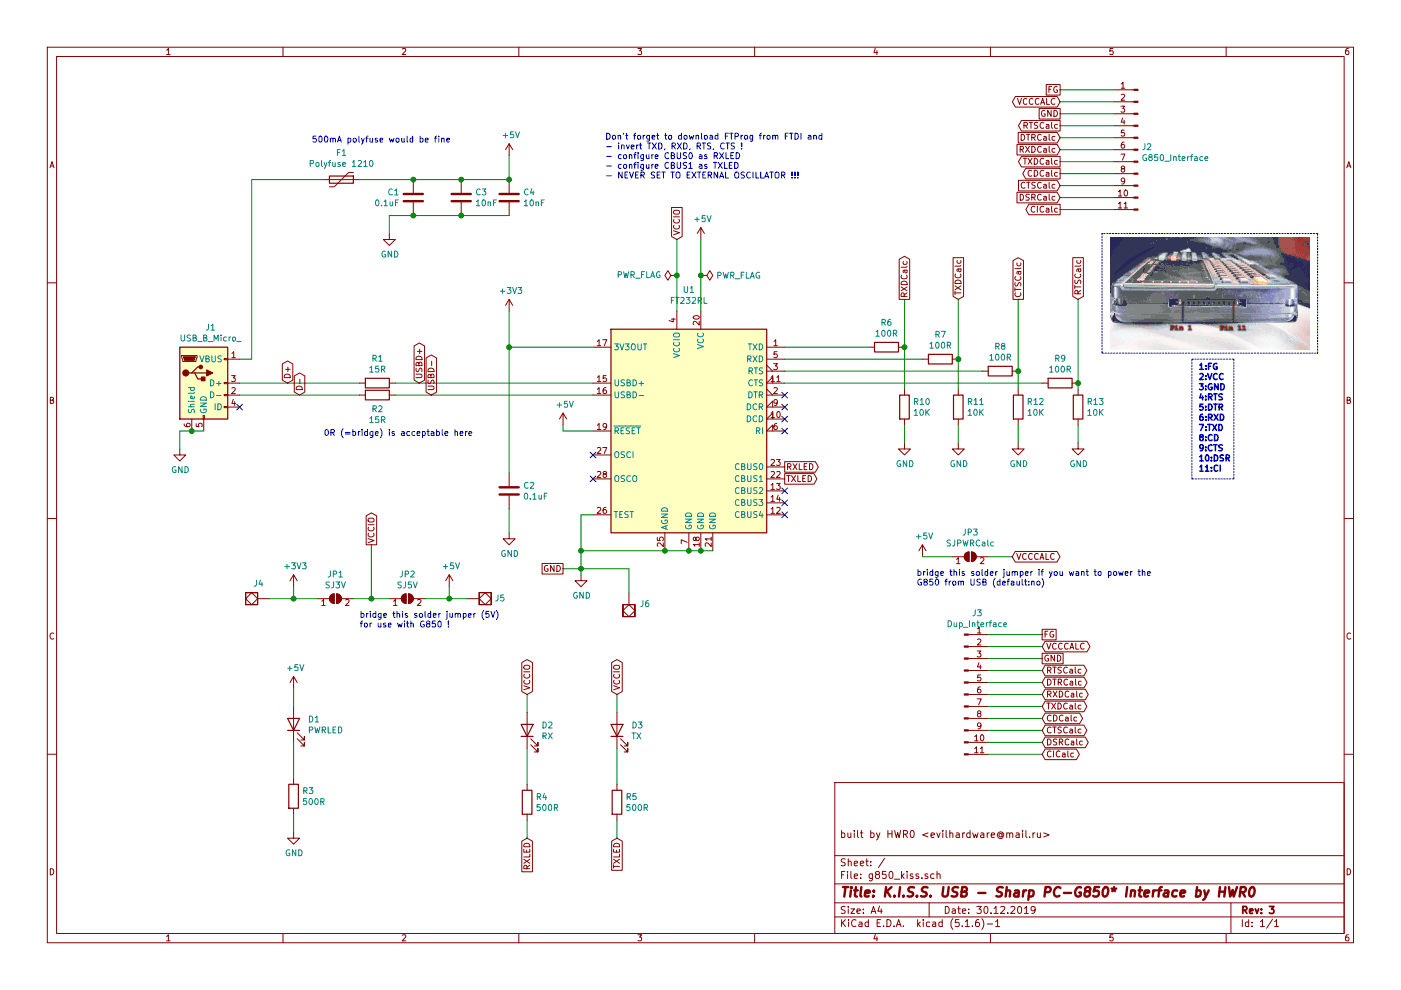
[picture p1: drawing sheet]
EESchema Schematic File Version 4
EELAYER 30 0
EELAYER END
$Descr A4 11693 8268
encoding utf-8
Sheet 1 1
Title "K.I.S.S. USB - Sharp PC-G850* Interface by HWR0"
Date "30.12.2019"
Rev "3"
Comp ""
Comment1 "built by HWR0 <evilhardware@mail.ru>"
Comment2 ""
Comment3 ""
Comment4 ""
$EndDescr
$Comp
L Connector:USB_B_Micro J1
U 1 1
P 1700 3200
F 0 "J1" H 1757 3667 50  0000 C CNN
F 1 "USB_B_Micro_" H 1757 3576 50  0000 C CNN
F 2 "hwreverse:USB_Micro-B_Molex-105017-0001" H 1850 3150 50  0001 C CNN
F 3 "~" H 1850 3150 50  0001 C CNN
	1    1700 3200
	1    0    0    -1  
$EndComp
$Comp
L Interface_USB:FT232RL U1
U 1 1
P 5750 3600
F 0 "U1" H 5750 4781 50  0000 C CNN
F 1 "FT232RL" H 5750 4690 50  0000 C CNN
F 2 "Package_SO:SSOP-28_5.3x10.2mm_P0.65mm" H 6850 2700 50  0001 C CNN
F 3 "https://www.ftdichip.com/Support/Documents/DataSheets/ICs/DS_FT232R.pdf" H 5750 3600 50  0001 C CNN
	1    5750 3600
	1    0    0    -1  
$EndComp
$Comp
L Device:Polyfuse F1
U 1 1
P 2850 1500
F 0 "F1" V 2625 1500 50  0000 C CNN
F 1 "Polyfuse 1210" V 2716 1500 50  0000 C CNN
F 2 "Resistor_SMD:R_1210_3225Metric_Pad1.42x2.65mm_HandSolder" H 2900 1300 50  0001 L CNN
F 3 "~" H 2850 1500 50  0001 C CNN
	1    2850 1500
	0    1    1    0   
$EndComp
$Comp
L Device:C C1
U 1 1
P 3450 1650
F 0 "C1" H 3336 1696 50  0000 R CNN
F 1 "0.1uF" H 3336 1605 50  0000 R CNN
F 2 "Capacitor_SMD:C_0805_2012Metric_Pad1.15x1.40mm_HandSolder" H 3488 1500 50  0001 C CNN
F 3 "~" H 3450 1650 50  0001 C CNN
	1    3450 1650
	1    0    0    -1  
$EndComp
$Comp
L Device:C C3
U 1 1
P 3850 1650
F 0 "C3" H 3965 1696 50  0000 L CNN
F 1 "10nF" H 3965 1605 50  0000 L CNN
F 2 "Capacitor_SMD:C_0805_2012Metric_Pad1.15x1.40mm_HandSolder" H 3888 1500 50  0001 C CNN
F 3 "~" H 3850 1650 50  0001 C CNN
	1    3850 1650
	1    0    0    -1  
$EndComp
$Comp
L Device:C C4
U 1 1
P 4250 1650
F 0 "C4" H 4365 1696 50  0000 L CNN
F 1 "10nF" H 4365 1605 50  0000 L CNN
F 2 "Capacitor_SMD:C_0805_2012Metric_Pad1.15x1.40mm_HandSolder" H 4288 1500 50  0001 C CNN
F 3 "~" H 4250 1650 50  0001 C CNN
	1    4250 1650
	1    0    0    -1  
$EndComp
$Comp
L Device:C C2
U 1 1
P 4250 4100
F 0 "C2" H 4365 4146 50  0000 L CNN
F 1 "0.1uF" H 4365 4055 50  0000 L CNN
F 2 "Capacitor_SMD:C_0805_2012Metric_Pad1.15x1.40mm_HandSolder" H 4288 3950 50  0001 C CNN
F 3 "~" H 4250 4100 50  0001 C CNN
	1    4250 4100
	1    0    0    -1  
$EndComp
$Comp
L Jumper:SolderJumper_2_Open JP1
U 1 1
P 2800 5000
F 0 "JP1" H 2800 5205 50  0000 C CNN
F 1 "SJ3V" H 2800 5114 50  0000 C CNN
F 2 "Jumper:SolderJumper-2_P1.3mm_Open_RoundedPad1.0x1.5mm" H 2800 5000 50  0001 C CNN
F 3 "~" H 2800 5000 50  0001 C CNN
	1    2800 5000
	1    0    0    -1  
$EndComp
$Comp
L Jumper:SolderJumper_2_Open JP2
U 1 1
P 3400 5000
F 0 "JP2" H 3400 5205 50  0000 C CNN
F 1 "SJ5V" H 3400 5114 50  0000 C CNN
F 2 "Jumper:SolderJumper-2_P1.3mm_Open_RoundedPad1.0x1.5mm" H 3400 5000 50  0001 C CNN
F 3 "~" H 3400 5000 50  0001 C CNN
	1    3400 5000
	1    0    0    -1  
$EndComp
$Comp
L Device:LED D1
U 1 1
P 2450 6050
F 0 "D1" V 2489 5932 50  0000 R CNN
F 1 "PWRLED" V 2398 5932 50  0000 R CNN
F 2 "LED_SMD:LED_0805_2012Metric_Pad1.15x1.40mm_HandSolder" H 2450 6050 50  0001 C CNN
F 3 "~" H 2450 6050 50  0001 C CNN
	1    2450 6050
	0    -1   -1   0   
$EndComp
$Comp
L Device:LED D2
U 1 1
P 4400 6100
F 0 "D2" V 4439 5983 50  0000 R CNN
F 1 "RX" V 4348 5983 50  0000 R CNN
F 2 "LED_SMD:LED_0805_2012Metric_Pad1.15x1.40mm_HandSolder" H 4400 6100 50  0001 C CNN
F 3 "~" H 4400 6100 50  0001 C CNN
	1    4400 6100
	0    -1   -1   0   
$EndComp
$Comp
L Device:LED D3
U 1 1
P 5150 6100
F 0 "D3" V 5189 5982 50  0000 R CNN
F 1 "TX" V 5098 5982 50  0000 R CNN
F 2 "LED_SMD:LED_0805_2012Metric_Pad1.15x1.40mm_HandSolder" H 5150 6100 50  0001 C CNN
F 3 "~" H 5150 6100 50  0001 C CNN
	1    5150 6100
	0    -1   -1   0   
$EndComp
$Comp
L Device:R R3
U 1 1
P 2450 6650
F 0 "R3" H 2520 6696 50  0000 L CNN
F 1 "500R" H 2520 6605 50  0000 L CNN
F 2 "Resistor_SMD:R_0805_2012Metric_Pad1.15x1.40mm_HandSolder" V 2380 6650 50  0001 C CNN
F 3 "~" H 2450 6650 50  0001 C CNN
	1    2450 6650
	1    0    0    -1  
$EndComp
$Comp
L Device:R R4
U 1 1
P 4400 6700
F 0 "R4" H 4470 6746 50  0000 L CNN
F 1 "500R" H 4470 6655 50  0000 L CNN
F 2 "Resistor_SMD:R_0805_2012Metric_Pad1.15x1.40mm_HandSolder" V 4330 6700 50  0001 C CNN
F 3 "~" H 4400 6700 50  0001 C CNN
	1    4400 6700
	1    0    0    -1  
$EndComp
$Comp
L Device:R R5
U 1 1
P 5150 6700
F 0 "R5" H 5220 6746 50  0000 L CNN
F 1 "500R" H 5220 6655 50  0000 L CNN
F 2 "Resistor_SMD:R_0805_2012Metric_Pad1.15x1.40mm_HandSolder" V 5080 6700 50  0001 C CNN
F 3 "~" H 5150 6700 50  0001 C CNN
	1    5150 6700
	1    0    0    -1  
$EndComp
$Comp
L Device:R R1
U 1 1
P 3150 3200
F 0 "R1" V 2943 3200 50  0000 C CNN
F 1 "15R" V 3034 3200 50  0000 C CNN
F 2 "Resistor_SMD:R_0805_2012Metric_Pad1.15x1.40mm_HandSolder" V 3080 3200 50  0001 C CNN
F 3 "~" H 3150 3200 50  0001 C CNN
	1    3150 3200
	0    1    1    0   
$EndComp
$Comp
L Device:R R2
U 1 1
P 3150 3300
F 0 "R2" V 3265 3300 50  0000 C CNN
F 1 "15R" V 3356 3300 50  0000 C CNN
F 2 "Resistor_SMD:R_0805_2012Metric_Pad1.15x1.40mm_HandSolder" V 3080 3300 50  0001 C CNN
F 3 "~" H 3150 3300 50  0001 C CNN
	1    3150 3300
	0    1    1    0   
$EndComp
$Comp
L Device:R R6
U 1 1
P 7400 2900
F 0 "R6" V 7193 2900 50  0000 C CNN
F 1 "100R" V 7284 2900 50  0000 C CNN
F 2 "Resistor_SMD:R_0805_2012Metric_Pad1.15x1.40mm_HandSolder" V 7330 2900 50  0001 C CNN
F 3 "~" H 7400 2900 50  0001 C CNN
	1    7400 2900
	0    1    1    0   
$EndComp
$Comp
L Device:R R7
U 1 1
P 7850 3000
F 0 "R7" V 7643 3000 50  0000 C CNN
F 1 "100R" V 7734 3000 50  0000 C CNN
F 2 "Resistor_SMD:R_0805_2012Metric_Pad1.15x1.40mm_HandSolder" V 7780 3000 50  0001 C CNN
F 3 "~" H 7850 3000 50  0001 C CNN
	1    7850 3000
	0    1    1    0   
$EndComp
$Comp
L Device:R R9
U 1 1
P 8850 3200
F 0 "R9" V 8643 3200 50  0000 C CNN
F 1 "100R" V 8734 3200 50  0000 C CNN
F 2 "Resistor_SMD:R_0805_2012Metric_Pad1.15x1.40mm_HandSolder" V 8780 3200 50  0001 C CNN
F 3 "~" H 8850 3200 50  0001 C CNN
	1    8850 3200
	0    1    1    0   
$EndComp
$Comp
L Device:R R8
U 1 1
P 8350 3100
F 0 "R8" V 8143 3100 50  0000 C CNN
F 1 "100R" V 8234 3100 50  0000 C CNN
F 2 "Resistor_SMD:R_0805_2012Metric_Pad1.15x1.40mm_HandSolder" V 8280 3100 50  0001 C CNN
F 3 "~" H 8350 3100 50  0001 C CNN
	1    8350 3100
	0    1    1    0   
$EndComp
$Comp
L Jumper:SolderJumper_2_Open JP3
U 1 1
P 8100 4650
F 0 "JP3" H 8100 4855 50  0000 C CNN
F 1 "SJPWRCalc" H 8100 4764 50  0000 C CNN
F 2 "Jumper:SolderJumper-2_P1.3mm_Open_RoundedPad1.0x1.5mm" H 8100 4650 50  0001 C CNN
F 3 "~" H 8100 4650 50  0001 C CNN
	1    8100 4650
	1    0    0    -1  
$EndComp
$Comp
L Device:R R10
U 1 1
P 7550 3400
F 0 "R10" H 7620 3446 50  0000 L CNN
F 1 "10K" H 7620 3355 50  0000 L CNN
F 2 "Resistor_SMD:R_0805_2012Metric_Pad1.15x1.40mm_HandSolder" V 7480 3400 50  0001 C CNN
F 3 "~" H 7550 3400 50  0001 C CNN
	1    7550 3400
	1    0    0    -1  
$EndComp
$Comp
L Device:R R11
U 1 1
P 8000 3400
F 0 "R11" H 8070 3446 50  0000 L CNN
F 1 "10K" H 8070 3355 50  0000 L CNN
F 2 "Resistor_SMD:R_0805_2012Metric_Pad1.15x1.40mm_HandSolder" V 7930 3400 50  0001 C CNN
F 3 "~" H 8000 3400 50  0001 C CNN
	1    8000 3400
	1    0    0    -1  
$EndComp
$Comp
L Device:R R12
U 1 1
P 8500 3400
F 0 "R12" H 8570 3446 50  0000 L CNN
F 1 "10K" H 8570 3355 50  0000 L CNN
F 2 "Resistor_SMD:R_0805_2012Metric_Pad1.15x1.40mm_HandSolder" V 8430 3400 50  0001 C CNN
F 3 "~" H 8500 3400 50  0001 C CNN
	1    8500 3400
	1    0    0    -1  
$EndComp
$Comp
L Device:R R13
U 1 1
P 9000 3400
F 0 "R13" H 9070 3446 50  0000 L CNN
F 1 "10K" H 9070 3355 50  0000 L CNN
F 2 "Resistor_SMD:R_0805_2012Metric_Pad1.15x1.40mm_HandSolder" V 8930 3400 50  0001 C CNN
F 3 "~" H 9000 3400 50  0001 C CNN
	1    9000 3400
	1    0    0    -1  
$EndComp
$Comp
L Connector:Conn_01x11_Male J2
U 1 1
P 9500 1250
F 0 "J2" H 9472 1274 50  0000 R CNN
F 1 "G850_Interface" H 9472 1183 50  0000 R CNN
F 2 "Connector_PinHeader_2.54mm:PinHeader_1x11_P2.54mm_Horizontal" H 9500 1250 50  0001 C CNN
F 3 "~" H 9500 1250 50  0001 C CNN
	1    9500 1250
	-1   0    0    -1  
$EndComp
Text GLabel 8850 750  0    50   UnSpc ~ 0
FG
Text GLabel 8850 850  0    50   BiDi ~ 0
VCCCALC
Text GLabel 8850 950  0    50   UnSpc ~ 0
GND
Text GLabel 8850 1050 0    50   Output ~ 0
RTSCalc
Text GLabel 8850 1150 0    50   Input ~ 0
DTRCalc
Text GLabel 8850 1250 0    50   Input ~ 0
RXDCalc
Text GLabel 8850 1350 0    50   Output ~ 0
TXDCalc
Text GLabel 8850 1450 0    50   Output ~ 0
CDCalc
Text GLabel 8850 1550 0    50   Input ~ 0
CTSCalc
Text GLabel 8850 1650 0    50   Input ~ 0
DSRCalc
Text GLabel 8850 1750 0    50   Output ~ 0
CICalc
$Comp
L power:GND #PWR014
U 1 1
P 7550 3700
F 0 "#PWR014" H 7550 3450 50  0001 C CNN
F 1 "GND" H 7555 3527 50  0000 C CNN
F 2 "" H 7550 3700 50  0001 C CNN
F 3 "" H 7550 3700 50  0001 C CNN
	1    7550 3700
	1    0    0    -1  
$EndComp
$Comp
L power:GND #PWR015
U 1 1
P 8000 3700
F 0 "#PWR015" H 8000 3450 50  0001 C CNN
F 1 "GND" H 8005 3527 50  0000 C CNN
F 2 "" H 8000 3700 50  0001 C CNN
F 3 "" H 8000 3700 50  0001 C CNN
	1    8000 3700
	1    0    0    -1  
$EndComp
$Comp
L power:GND #PWR016
U 1 1
P 8500 3700
F 0 "#PWR016" H 8500 3450 50  0001 C CNN
F 1 "GND" H 8505 3527 50  0000 C CNN
F 2 "" H 8500 3700 50  0001 C CNN
F 3 "" H 8500 3700 50  0001 C CNN
	1    8500 3700
	1    0    0    -1  
$EndComp
$Comp
L power:GND #PWR017
U 1 1
P 9000 3700
F 0 "#PWR017" H 9000 3450 50  0001 C CNN
F 1 "GND" H 9005 3527 50  0000 C CNN
F 2 "" H 9000 3700 50  0001 C CNN
F 3 "" H 9000 3700 50  0001 C CNN
	1    9000 3700
	1    0    0    -1  
$EndComp
Wire Wire Line
	6550 2900 7250 2900
Wire Wire Line
	6550 3000 7700 3000
Wire Wire Line
	6550 3100 8200 3100
Wire Wire Line
	6550 3200 8700 3200
Wire Wire Line
	7550 2900 7550 3250
Wire Wire Line
	8000 3000 8000 3250
Wire Wire Line
	8500 3100 8500 3250
Wire Wire Line
	9000 3200 9000 3250
Wire Wire Line
	7550 3550 7550 3700
Wire Wire Line
	8000 3550 8000 3700
Wire Wire Line
	8500 3550 8500 3700
Wire Wire Line
	9000 3550 9000 3700
Connection ~ 7550 2900
Connection ~ 8000 3000
Wire Wire Line
	8500 3100 8500 2500
Connection ~ 8500 3100
Wire Wire Line
	9000 3200 9000 2500
Connection ~ 9000 3200
Wire Wire Line
	9300 750  8850 750 
Wire Wire Line
	8850 850  9300 850 
Wire Wire Line
	8850 950  9300 950 
Wire Wire Line
	8850 1050 9300 1050
Wire Wire Line
	8850 1150 9300 1150
Wire Wire Line
	8850 1250 9300 1250
Wire Wire Line
	8850 1350 9300 1350
Wire Wire Line
	8850 1450 9300 1450
Wire Wire Line
	8850 1550 9300 1550
Wire Wire Line
	8850 1650 9300 1650
Wire Wire Line
	8850 1750 9300 1750
NoConn ~ 6550 3300
NoConn ~ 6550 3400
NoConn ~ 6550 3500
NoConn ~ 6550 3600
NoConn ~ 6550 4100
NoConn ~ 6550 4200
NoConn ~ 6550 4300
NoConn ~ 4950 3800
NoConn ~ 4950 4000
Text GLabel 7550 2500 1    50   Output ~ 0
RXDCalc
Text GLabel 8000 2500 1    50   Input ~ 0
TXDCalc
Text GLabel 8500 2500 1    50   Output ~ 0
CTSCalc
Text GLabel 9000 2500 1    50   Input ~ 0
RTSCalc
Wire Wire Line
	2000 3200 3000 3200
Wire Wire Line
	3300 3200 4950 3200
Wire Wire Line
	2000 3300 3000 3300
Wire Wire Line
	3300 3300 4950 3300
Wire Wire Line
	2100 3000 2000 3000
Wire Wire Line
	3000 1500 3450 1500
Wire Wire Line
	3450 1500 3850 1500
Connection ~ 3450 1500
Wire Wire Line
	3850 1500 4250 1500
Connection ~ 3850 1500
Wire Wire Line
	4250 1800 3850 1800
Connection ~ 3850 1800
Wire Wire Line
	3850 1800 3450 1800
Wire Wire Line
	3450 1800 3250 1800
Wire Wire Line
	3250 1800 3250 1950
Connection ~ 3450 1800
Wire Wire Line
	4250 1500 4250 1300
Connection ~ 4250 1500
Wire Wire Line
	1700 3600 1600 3600
Wire Wire Line
	1500 3600 1500 3750
Connection ~ 1600 3600
Wire Wire Line
	1600 3600 1500 3600
Wire Wire Line
	4950 2900 4250 2900
Wire Wire Line
	4250 2900 4250 2600
Wire Wire Line
	4250 2900 4250 3950
Connection ~ 4250 2900
Wire Wire Line
	4250 4250 4250 4450
Wire Wire Line
	5950 4600 5850 4600
Connection ~ 5550 4600
Wire Wire Line
	5550 4600 4850 4600
Connection ~ 5750 4600
Wire Wire Line
	5750 4600 5550 4600
Connection ~ 5850 4600
Wire Wire Line
	5850 4600 5750 4600
Wire Wire Line
	4850 4600 4850 4750
Wire Wire Line
	4950 4300 4850 4300
Wire Wire Line
	4850 4300 4850 4600
Connection ~ 4850 4600
Wire Wire Line
	4950 3600 4700 3600
Wire Wire Line
	4700 3600 4700 3550
Wire Wire Line
	5650 2600 5650 2300
Wire Wire Line
	5850 2600 5850 2300
Wire Wire Line
	3100 5000 3100 4550
Wire Wire Line
	2950 5000 3100 5000
Wire Wire Line
	3100 5000 3250 5000
Connection ~ 3100 5000
Wire Wire Line
	3550 5000 3750 5000
Wire Wire Line
	3750 5000 3750 4900
Wire Wire Line
	2650 5000 2450 5000
Wire Wire Line
	2450 5000 2450 4900
Wire Wire Line
	8250 4650 8450 4650
Wire Wire Line
	7950 4650 7700 4650
Wire Wire Line
	5150 6250 5150 6550
Wire Wire Line
	4400 6250 4400 6550
Wire Wire Line
	2450 6200 2450 6500
Wire Wire Line
	2450 6800 2450 6950
Wire Wire Line
	4400 6850 4400 7000
Wire Wire Line
	5150 6850 5150 7000
Wire Wire Line
	2450 5900 2450 5750
Wire Wire Line
	4400 5950 4400 5800
Wire Wire Line
	5150 5950 5150 5800
$Comp
L power:GND #PWR03
U 1 1
P 2450 6950
F 0 "#PWR03" H 2450 6700 50  0001 C CNN
F 1 "GND" H 2455 6777 50  0000 C CNN
F 2 "" H 2450 6950 50  0001 C CNN
F 3 "" H 2450 6950 50  0001 C CNN
	1    2450 6950
	1    0    0    -1  
$EndComp
$Comp
L power:+5V #PWR02
U 1 1
P 2450 5750
F 0 "#PWR02" H 2450 5600 50  0001 C CNN
F 1 "+5V" H 2465 5923 50  0000 C CNN
F 2 "" H 2450 5750 50  0001 C CNN
F 3 "" H 2450 5750 50  0001 C CNN
	1    2450 5750
	1    0    0    -1  
$EndComp
$Comp
L power:+5V #PWR06
U 1 1
P 3750 4900
F 0 "#PWR06" H 3750 4750 50  0001 C CNN
F 1 "+5V" H 3765 5073 50  0000 C CNN
F 2 "" H 3750 4900 50  0001 C CNN
F 3 "" H 3750 4900 50  0001 C CNN
	1    3750 4900
	1    0    0    -1  
$EndComp
$Comp
L power:+3V3 #PWR04
U 1 1
P 2450 4900
F 0 "#PWR04" H 2450 4750 50  0001 C CNN
F 1 "+3V3" H 2465 5073 50  0000 C CNN
F 2 "" H 2450 4900 50  0001 C CNN
F 3 "" H 2450 4900 50  0001 C CNN
	1    2450 4900
	1    0    0    -1  
$EndComp
$Comp
L power:+3V3 #PWR08
U 1 1
P 4250 2600
F 0 "#PWR08" H 4250 2450 50  0001 C CNN
F 1 "+3V3" H 4265 2773 50  0000 C CNN
F 2 "" H 4250 2600 50  0001 C CNN
F 3 "" H 4250 2600 50  0001 C CNN
	1    4250 2600
	1    0    0    -1  
$EndComp
$Comp
L power:+5V #PWR07
U 1 1
P 4250 1300
F 0 "#PWR07" H 4250 1150 50  0001 C CNN
F 1 "+5V" H 4265 1473 50  0000 C CNN
F 2 "" H 4250 1300 50  0001 C CNN
F 3 "" H 4250 1300 50  0001 C CNN
	1    4250 1300
	1    0    0    -1  
$EndComp
$Comp
L power:GND #PWR05
U 1 1
P 3250 1950
F 0 "#PWR05" H 3250 1700 50  0001 C CNN
F 1 "GND" H 3255 1777 50  0000 C CNN
F 2 "" H 3250 1950 50  0001 C CNN
F 3 "" H 3250 1950 50  0001 C CNN
	1    3250 1950
	1    0    0    -1  
$EndComp
$Comp
L power:+5V #PWR013
U 1 1
P 5850 2000
F 0 "#PWR013" H 5850 1850 50  0001 C CNN
F 1 "+5V" H 5865 2173 50  0000 C CNN
F 2 "" H 5850 2000 50  0001 C CNN
F 3 "" H 5850 2000 50  0001 C CNN
	1    5850 2000
	1    0    0    -1  
$EndComp
$Comp
L power:+5V #PWR010
U 1 1
P 7700 4650
F 0 "#PWR010" H 7700 4500 50  0001 C CNN
F 1 "+5V" H 7715 4823 50  0000 C CNN
F 2 "" H 7700 4650 50  0001 C CNN
F 3 "" H 7700 4650 50  0001 C CNN
	1    7700 4650
	1    0    0    -1  
$EndComp
$Comp
L power:GND #PWR09
U 1 1
P 4250 4450
F 0 "#PWR09" H 4250 4200 50  0001 C CNN
F 1 "GND" H 4255 4277 50  0000 C CNN
F 2 "" H 4250 4450 50  0001 C CNN
F 3 "" H 4250 4450 50  0001 C CNN
	1    4250 4450
	1    0    0    -1  
$EndComp
$Comp
L power:GND #PWR012
U 1 1
P 4850 4800
F 0 "#PWR012" H 4850 4550 50  0001 C CNN
F 1 "GND" H 4855 4627 50  0000 C CNN
F 2 "" H 4850 4800 50  0001 C CNN
F 3 "" H 4850 4800 50  0001 C CNN
	1    4850 4800
	1    0    0    -1  
$EndComp
$Comp
L power:GND #PWR01
U 1 1
P 1500 3750
F 0 "#PWR01" H 1500 3500 50  0001 C CNN
F 1 "GND" H 1505 3577 50  0000 C CNN
F 2 "" H 1500 3750 50  0001 C CNN
F 3 "" H 1500 3750 50  0001 C CNN
	1    1500 3750
	1    0    0    -1  
$EndComp
Text GLabel 6550 3900 2    50   Output ~ 0
RXLED
Text GLabel 6550 4000 2    50   Output ~ 0
TXLED
Text GLabel 8450 4650 2    50   BiDi ~ 0
VCCCALC
Text GLabel 4400 5800 1    50   BiDi ~ 0
VCCIO
Text GLabel 5150 5800 1    50   BiDi ~ 0
VCCIO
Text GLabel 5650 2000 1    50   Input ~ 0
VCCIO
Text GLabel 4400 7000 3    50   Input ~ 0
RXLED
Text GLabel 5150 7000 3    50   Input ~ 0
TXLED
$Comp
L power:+5V #PWR011
U 1 1
P 4700 3550
F 0 "#PWR011" H 4700 3400 50  0001 C CNN
F 1 "+5V" H 4715 3723 50  0000 C CNN
F 2 "" H 4700 3550 50  0001 C CNN
F 3 "" H 4700 3550 50  0001 C CNN
	1    4700 3550
	1    0    0    -1  
$EndComp
Wire Wire Line
	2100 3000 2100 1500
Wire Wire Line
	2100 1500 2700 1500
Wire Wire Line
	4850 4750 4700 4750
Connection ~ 4850 4750
Wire Wire Line
	4850 4750 4850 4800
Text GLabel 4700 4750 0    50   UnSpc ~ 0
GND
$Comp
L Connector:Conn_01x11_Male J3
U 1 1
P 8050 5800
F 0 "J3" H 8158 6481 50  0000 C CNN
F 1 "Dup_Interface" H 8158 6390 50  0000 C CNN
F 2 "Connector_PinHeader_2.54mm:PinHeader_1x11_P2.54mm_Vertical" H 8050 5800 50  0001 C CNN
F 3 "~" H 8050 5800 50  0001 C CNN
	1    8050 5800
	1    0    0    -1  
$EndComp
Wire Wire Line
	8250 5300 8700 5300
Wire Wire Line
	8250 5400 8700 5400
Wire Wire Line
	8250 5500 8700 5500
Wire Wire Line
	8250 5600 8700 5600
Wire Wire Line
	8250 5700 8700 5700
Wire Wire Line
	8250 5800 8700 5800
Wire Wire Line
	8250 5900 8700 5900
Wire Wire Line
	8250 6000 8700 6000
Wire Wire Line
	8250 6100 8700 6100
Wire Wire Line
	8250 6200 8700 6200
Wire Wire Line
	8250 6300 8700 6300
Text GLabel 8700 5300 2    50   UnSpc ~ 0
FG
Text GLabel 8700 5400 2    50   BiDi ~ 0
VCCCALC
Text GLabel 8700 5500 2    50   UnSpc ~ 0
GND
Text GLabel 8700 5600 2    50   BiDi ~ 0
RTSCalc
Text GLabel 8700 5700 2    50   BiDi ~ 0
DTRCalc
Text GLabel 8700 5800 2    50   BiDi ~ 0
RXDCalc
Text GLabel 8700 5900 2    50   BiDi ~ 0
TXDCalc
Text GLabel 8700 6000 2    50   BiDi ~ 0
CDCalc
Text GLabel 8700 6100 2    50   BiDi ~ 0
CTSCalc
Text GLabel 8700 6200 2    50   BiDi ~ 0
DSRCalc
Text GLabel 8700 6300 2    50   BiDi ~ 0
CICalc
Text GLabel 3100 4550 1    50   Output ~ 0
VCCIO
NoConn ~ 2000 3400
Text GLabel 2400 3200 1    50   BiDi ~ 0
D+
Text GLabel 2500 3300 1    50   BiDi ~ 0
D-
Text GLabel 3500 3200 1    50   BiDi ~ 0
USBD+
Text GLabel 3600 3300 1    50   BiDi ~ 0
USBD-
$Comp
L power:PWR_FLAG #FLG0101
U 1 1
P 5650 2300
F 0 "#FLG0101" H 5650 2375 50  0001 C CNN
F 1 "PWR_FLAG" V 5650 2427 50  0000 L CNN
F 2 "" H 5650 2300 50  0001 C CNN
F 3 "~" H 5650 2300 50  0001 C CNN
	1    5650 2300
	0    -1   -1   0   
$EndComp
Connection ~ 5650 2300
Wire Wire Line
	5650 2300 5650 2000
$Comp
L power:PWR_FLAG #FLG0102
U 1 1
P 5850 2300
F 0 "#FLG0102" H 5850 2375 50  0001 C CNN
F 1 "PWR_FLAG" V 5850 2428 50  0000 L CNN
F 2 "" H 5850 2300 50  0001 C CNN
F 3 "~" H 5850 2300 50  0001 C CNN
	1    5850 2300
	0    1    1    0   
$EndComp
Connection ~ 5850 2300
Wire Wire Line
	5850 2300 5850 2000
Wire Wire Line
	3750 5000 3900 5000
Connection ~ 3750 5000
Wire Wire Line
	2450 5000 2250 5000
Connection ~ 2450 5000
Wire Wire Line
	4850 4750 5250 4750
Wire Wire Line
	5250 4750 5250 4950
$Comp
L hwreverse:SolidPad-Connector J5
U 1 1
P 4050 5000
F 0 "J5" H 4128 5005 50  0000 L CNN
F 1 "SolidPad-Connector" H 4050 4900 50  0001 C CNN
F 2 "Connector:SolidPad_4x4mm_2x2mmCore" H 4050 4800 50  0001 C CNN
F 3 "" H 4050 4900 50  0001 C CNN
	1    4050 5000
	1    0    0    -1  
$EndComp
$Comp
L hwreverse:SolidPad-Connector J4
U 1 1
P 2100 5000
F 0 "J4" H 2042 4877 50  0000 C CNN
F 1 "SolidPad-Connector" H 2100 4900 50  0001 C CNN
F 2 "Connector:SolidPad_4x4mm_2x2mmCore" H 2100 4800 50  0001 C CNN
F 3 "" H 2100 4900 50  0001 C CNN
	1    2100 5000
	-1   0    0    1   
$EndComp
$Comp
L hwreverse:SolidPad-Connector J6
U 1 1
P 5250 5100
F 0 "J6" V 5192 5188 50  0000 L CNN
F 1 "SolidPad-Connector" H 5250 5000 50  0001 C CNN
F 2 "Connector:SolidPad_4x4mm_2x2mmCore" H 5250 4900 50  0001 C CNN
F 3 "" H 5250 5000 50  0001 C CNN
	1    5250 5100
	0    1    1    0   
$EndComp
Wire Wire Line
	7550 2500 7550 2900
Wire Wire Line
	8000 2500 8000 3000
Text Notes 10000 3950 0    50   ~ 10
1:FG\n2:VCC\n3:GND\n4:RTS\n5:DTR\n6:RXD\n7:TXD\n8:CD\n9:CTS\n10:DSR\n11:CI
Wire Notes Line
	9950 3000 10300 3000
Wire Notes Line
	10300 3000 10300 4000
Wire Notes Line
	10300 4000 9950 4000
Wire Notes Line
	9950 4000 9950 3000
Text Notes 7650 4900 0    50   ~ 0
bridge this solder jumper if you want to power the\nG850 from USB (default:no)
Text Notes 3000 5250 0    50   ~ 0
bridge this solder jumper (5V) \nfor use with G850 !
Text Notes 2600 1200 0    50   ~ 0
500mA polyfuse would be fine
Text Notes 2700 3650 0    50   ~ 0
0R (=bridge) is acceptable here
Wire Notes Line
	9200 1950 9200 2950
Wire Notes Line
	9200 2950 11000 2950
Wire Notes Line
	11000 2950 11000 1950
Wire Notes Line
	11000 1950 9200 1950
Text Notes 5050 1500 0    50   ~ 0
Don't forget to download FTProg from FTDI and\n- invert TXD, RXD, RTS, CTS !\n- configure CBUS0 as RXLED\n- configure CBUS1 as TXLED\n- NEVER SET TO EXTERNAL OSCILLATOR !!!
$EndSCHEMATC
